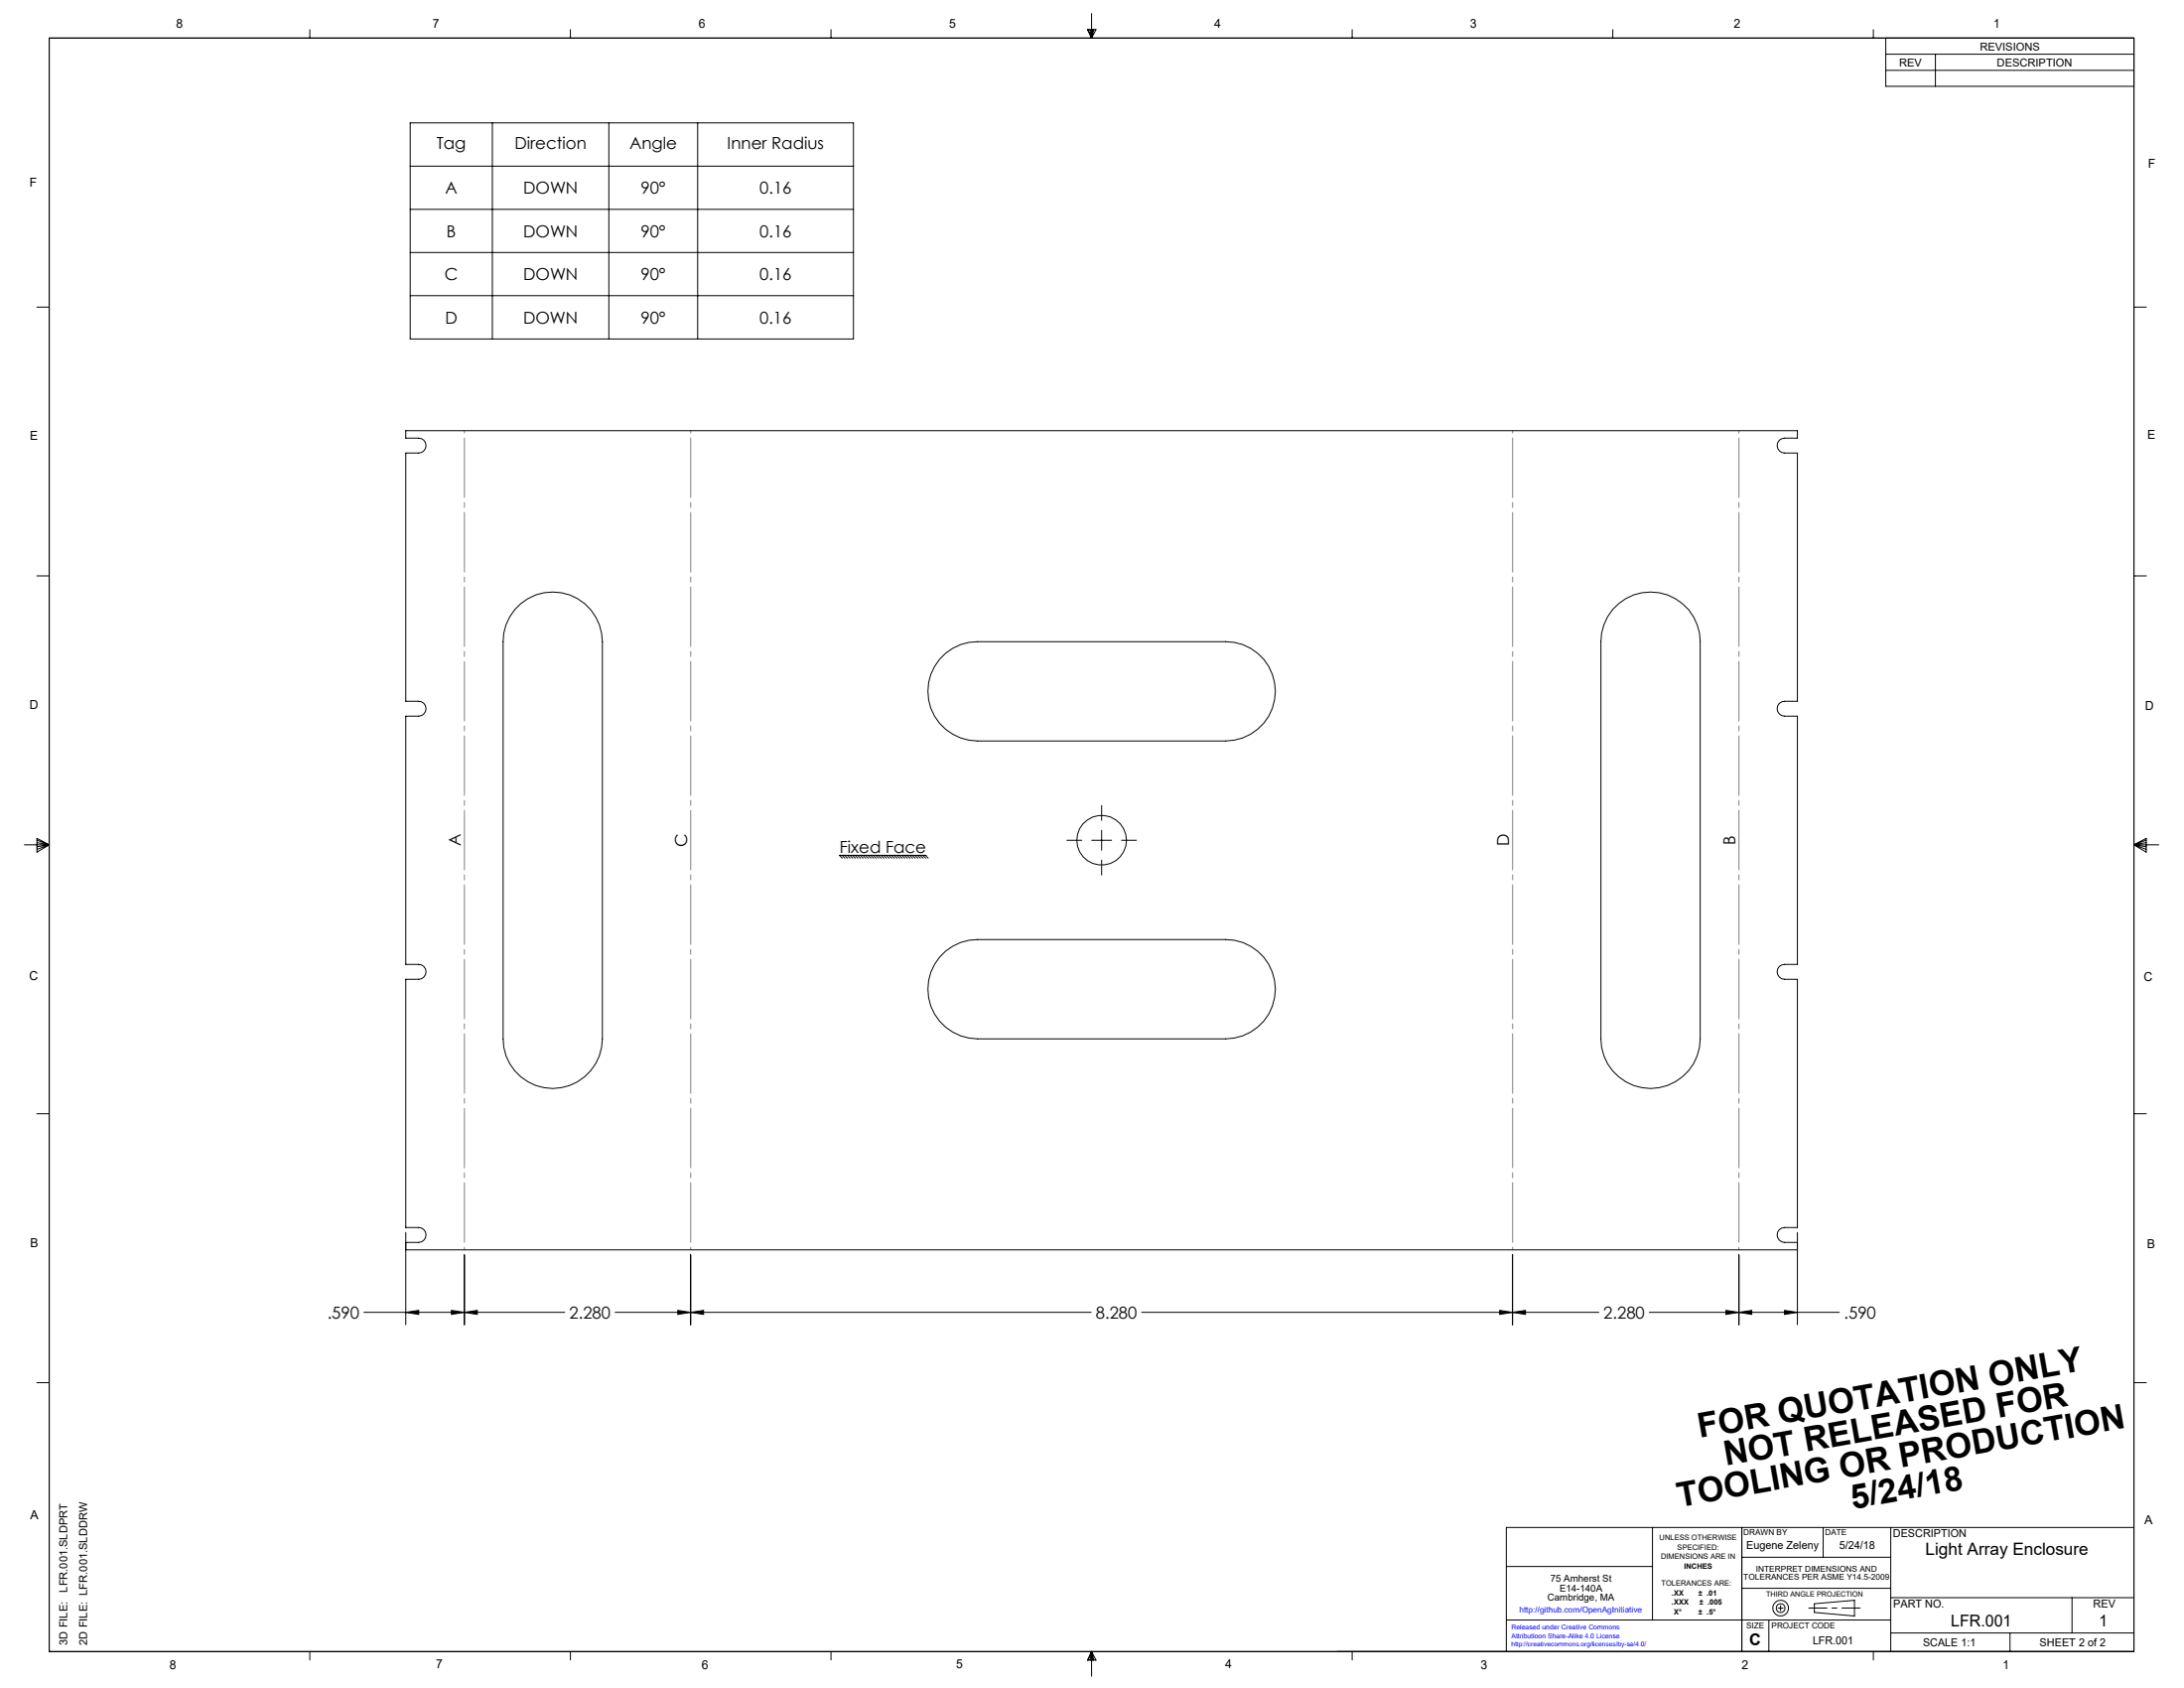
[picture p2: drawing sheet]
<svg xmlns="http://www.w3.org/2000/svg" width="559mm" height="432mm" viewBox="0 0 559 432" stroke-linecap="round" stroke-linejoin="round" font-family="sans-serif">
<g fill="none" stroke="#000" stroke-width=".25">
<path d="M12.6 9.7h533.4v412.8h-533.4zM79.3 7.6v2.1M145.9 7.6v2.1M212.6 7.6v2.1M278.2 7.6h2.2l-1.1 2.1zM278.4 7.6l.9 2.1M278.9 7.6l.4 2.1M279.3 3.5v6.2M279.6 7.6l-.3 2.1M279.9 7.6l-.6 2.1M346 7.6v2.1M412.6 7.6v2.1"/>
<path d="M479.3 7.6v2.1M482.5 9.7v12.4h63.5M482.5 18h63.5M482.5 13.9h63.5M495.2 13.9v8.2M105 31.4h113.4v55.3h-113.4zM126 31.4v55.3M155.8 31.4v55.3M178.5 31.4v55.3M105 53.6h113.4M105 42.5h113.4M9.4 78.6h3.2"/>
<path d="M105 64.6h113.4M105 75.6h113.4M546 78.6h3.2M9.4 147.3h3.2M133.2 154.4a12.7 12.7 0 0 1 13.6-1.8 12.7 12.7 0 0 1 7.3 11.5v101.6a12.7 12.7 0 0 1-12.7 12.7 12.7 12.7 0 0 1-12.7-12.7v-101.6a12.6 12.6 0 0 1 4.5-9.7zM412.6 156a12.7 12.7 0 0 1 14.1-3.8 12.7 12.7 0 0 1 8.3 11.9v101.6a12.7 12.7 0 0 1-12.7 12.7 12.7 12.7 0 0 1-12.7-12.7v-101.6a13 13 0 0 1 3-8.1zM546 147.3h3.2M240.4 168.7a12.8 12.8 0 0 1 9.7-4.6h63.5a12.7 12.7 0 0 1 12.7 12.7 12.7 12.7 0 0 1-12.7 12.7h-63.5a12.7 12.7 0 0 1-11.5-7.3 12.7 12.7 0 0 1 1.8-13.5zM6.2 216.1h6.4M9.5 214.5l3.1 1.6-3.1 1.9zM9.5 214.9l3.1 1.2M9.5 215.5l3.1 .6"/>
<path d="M12.6 216.1l-3.1 1.2M12.6 216.1l-3.1 .5M215.4 218.8l.8 .7M216.1 218.8l.7 .7M216.8 218.8l.7 .7M217.5 218.8l.7 .7M218.1 218.8l.7 .7M218.8 218.8l.7 .7M219.4 218.8l.8 .7M220.1 218.8l.7 .7M220.8 218.8l.7 .7M221.4 218.8l.8 .7"/>
<path d="M222.1 218.8l.7 .7M222.8 218.8l.7 .7M223.4 218.8l.8 .7M224.1 218.8l.7 .7M224.8 218.8l.7 .7M225.4 218.8l.8 .7M226.1 218.8l.7 .7M226.8 218.8l.7 .7M227.4 218.8l.8 .7M228.1 218.8l.7 .7M228.8 218.8l.7 .7M229.4 218.8l.8 .7"/>
<path d="M230.1 218.8l.7 .7M230.8 218.8l.7 .7M231.4 218.8l.8 .7M232.1 218.8l.7 .7M232.8 218.8l.7 .7M233.4 218.8l.8 .7M234.1 218.8l.7 .7M234.8 218.8l.7 .7M235.4 218.8l.8 .7M236.1 218.8l.8 .7M236.8 218.8l.7 .7M237 218.8h-22.2l.7 .7"/>
<path d="M273 214.9h3.8M279.3 214.9h5.1M281.9 206.1v3.8M281.9 212.4v5.1M286.9 214.9h3.9M546 216.1h6.3M546 216.1l3.1 .5M546 216.1l3.1 1.2M546 216.1l3.1-1.6v3.5zM549.1 215.5l-3.1 .6M549.1 214.9l-3.1 1.2M281.9 220v3.8"/>
<path d="M240.4 244.9a12.8 12.8 0 0 1 9.7-4.6h63.5a12.7 12.7 0 0 1 12.7 12.7 12.7 12.7 0 0 1-12.7 12.7h-63.5a12.7 12.7 0 0 1-11.5-7.3 12.7 12.7 0 0 1 1.8-13.5zM9.4 284.9h3.2M546 284.9h3.2M103.8 317.8h3.3a1.91 1.91 0 0 0 1.9-1.9 1.91 1.91 0 0 0-1.9-1.9h-3.3v-63.5h3.3a1.9 1.9 0 0 0 1.9-1.9 1.9 1.9 0 0 0-1.9-1.9h-3.3v-63.5h3.3a1.91 1.91 0 0 0 1.9-1.9 1.91 1.91 0 0 0-1.9-1.9h-3.3v-63.5h3.3a1.91 1.91 0 0 0 1.9-1.9 1.91 1.91 0 0 0-1.9-1.9h-3.3v-1.9h356.1v1.9h-3.3a1.91 1.91 0 0 0-1.9 1.9 1.91 1.91 0 0 0 1.9 1.9h3.3v63.5h-3.3a1.91 1.91 0 0 0-1.9 1.9 1.91 1.91 0 0 0 1.9 1.9h3.3v63.5h-3.3a1.9 1.9 0 0 0-1.9 1.9 1.9 1.9 0 0 0 1.9 1.9h3.3v63.5h-3.3a1.91 1.91 0 0 0-1.9 1.9 1.91 1.91 0 0 0 1.9 1.9h3.3M103.8 315.3v23.6M103.8 319.7h356.1M459.9 315.3v23.6M93.1 335.7h51.4M103.8 335.7l3.3-.5v1zM115.5 335.2l3.3 .5-3.3 .5zM118.8 335.7l3.3-.5v1zM118.8 321v17.9"/>
<path d="M157.4 335.7h121.8M173.4 335.2l3.3 .5-3.3 .5zM176.7 335.7l3.3-.5v1zM176.7 321v17.9M292.1 335.7h117M383.7 335.2l3.3 .5-3.3 .5zM387 335.7l3.3-.5v1zM387 321v17.9M422 335.7h48.6M441.6 335.2l3.3 .5-3.3 .5zM444.9 335.7l3.3-.5v1zM444.9 321v17.9"/>
<path d="M456.6 335.2l3.3 .5-3.3 .5zM9.4 353.7h3.2M546 353.7h3.2M422.8 390.7v23.7M445.7 390.7v31.8M445.7 398.4h38.1M466.5 390.7v7.7M483.8 390.7v31.8M546 390.7h-160.6v31.8M385.4 400.7h37.4M385.4 414.4h98.4M445.7 406.3h38.1"/>
<path d="M452.6 414.4v8.1M454.9 411.4h1.3M455.6 410.7v1.3M464.2 410.2l10.3-.8v4l-10.3-.9zM483.8 408.7h62.2M483.8 417.7h62.2M514.3 417.7v4.8M530.2 408.7v9M79.3 422.5v2.1M145.9 422.5v2.1M212.6 422.5v2.1M279.3 422.5v6.3"/>
<path d="M279.3 422.5l1.1 2.2h-2.2zM279.3 422.5l.6 2.2M279.3 422.5l-.9 2.2M279.3 422.5l-.4 2.2M279.3 422.5l.3 2.2M346 422.5v2.1M479.3 422.5v2.1"/>
<circle cx="281.9" cy="214.9" r="6.4"/>
<circle cx="455.6" cy="411.4" r="1.13"/>
<circle cx="455.6" cy="411.4" r="2.01"/>
</g>
<path d="M462.8 411.3h13.1" fill="none" stroke="#000" stroke-width=".25" stroke-dasharray="15.2 1.3 1.3 1.3" stroke-dashoffset="10.6"/>
<path d="M387 110.1v209.6M444.9 110.1v209.6M118.8 319.7v-209.6M176.7 319.7v-209.6" fill="none" stroke="#808080" stroke-width=".25" stroke-dasharray="15.2 1.3 1.3 1.3" stroke-dashoffset="-1.9"/>
<path d="M103.8 335.7l3.3-.5v1zM115.5 335.2l3.3 .5-3.3 .5zM456.6 335.2l3.3 .5-3.3 .5zM444.9 335.7l3.3-.5v1zM118.8 335.7l3.3-.5v1zM173.4 335.2l3.3 .5-3.3 .5zM176.7 335.7l3.3-.5v1zM383.7 335.2l3.3 .5-3.3 .5zM387 335.7l3.3-.5v1zM441.6 335.2l3.3 .5-3.3 .5z" fill="#000"/>
<g font-size="8.7">
<text x="434.9" y="367.9" transform="rotate(-10 434.9 367.9)">FOR QUOTATION ONLY</text>
<text x="441.5" y="375" transform="rotate(-10 441.5 375)">NOT RELEASED FOR</text>
<text x="429.6" y="385.5" transform="rotate(-10 429.6 385.5)">TOOLING OR PRODUCTION</text>
<text x="474" y="386" transform="rotate(-10 474 386)">5/24/18</text>
</g>
<text font-size="4.4" x="492.7" y="397.9">Light Array Enclosure</text>
<g font-size="4.2">
<text x="111.7" y="38.1">Tag</text>
<text x="131.7" y="38.1">Direction</text>
<text x="161.1" y="38.1">Angle</text>
<text x="186.1" y="38.1">Inner Radius</text>
<text x="113.9" y="49.5">A</text>
<text x="133.9" y="49.5">DOWN</text>
<text x="164" y="49.5">90°</text>
<text x="194.3" y="49.5">0.16</text>
<text x="114.3" y="60.6">B</text>
<text x="133.9" y="60.6">DOWN</text>
<text x="164" y="60.6">90°</text>
<text x="194.3" y="60.6">0.16</text>
<text x="113.8" y="71.6">C</text>
<text x="133.9" y="71.6">DOWN</text>
<text x="164" y="71.6">90°</text>
<text x="194.3" y="71.6">0.16</text>
<text x="113.9" y="82.7">D</text>
<text x="133.9" y="82.7">DOWN</text>
<text x="164" y="82.7">90°</text>
<text x="194.3" y="82.7">0.16</text>
<text x="117.9" y="216.5" transform="rotate(-90 117.9 216.5)">A</text>
<text x="175.8" y="216.6" transform="rotate(-90 175.8 216.6)">C</text>
<text x="214.8" y="218.2">Fixed Face</text>
<text x="386.1" y="216.5" transform="rotate(-90 386.1 216.5)">D</text>
<text x="444" y="216.1" transform="rotate(-90 444 216.1)">B</text>
<text x="83.7" y="337.3">.590</text>
<text x="145.7" y="337.3">2.280</text>
<text x="280.4" y="337.3">8.280</text>
<text x="410.3" y="337.3">2.280</text>
<text x="471.8" y="337.3">.590</text>
<text x="499.2" y="415.9">LFR.001</text>
<text x="537.1" y="415.9">1</text>
<text x="447.6" y="420.8">C</text>
</g>
<g font-size="3.2">
<text x="45" y="7.2">8</text>
<text x="110.7" y="7.2">7</text>
<text x="178.8" y="7.2">6</text>
<text x="242.9" y="7.2">5</text>
<text x="310.7" y="7.1">4</text>
<text x="376.1" y="7.2">3</text>
<text x="443.6" y="7.2">2</text>
<text x="510" y="7.1">1</text>
<text x="7.6" y="47.7">F</text>
<text x="549.6" y="42.9">F</text>
<text x="7.7" y="112.6">E</text>
<text x="549.4" y="112.3">E</text>
<text x="7.6" y="181.3">D</text>
<text x="548.9" y="181.5">D</text>
<text x="7.5" y="250.8">C</text>
<text x="548.5" y="251">C</text>
<text x="7.8" y="319.1">B</text>
<text x="549.3" y="319.3">B</text>
<text x="7.8" y="388.7">A</text>
<text x="548.7" y="389.8">A</text>
<text x="43.4" y="426.8">8</text>
<text x="111.6" y="426.8">7</text>
<text x="179.5" y="426.8">6</text>
<text x="244.6" y="426.8">5</text>
<text x="313.5" y="426.8">4</text>
<text x="378.8" y="426.9">3</text>
<text x="445.7" y="426.9">2</text>
<text x="512.5" y="426.9">1</text>
</g>
<g font-size="2.8">
<text x="486" y="17">REV</text>
<text x="506.6" y="12.8">REVISIONS</text>
<text x="511" y="17">DESCRIPTION</text>
<text x="484.4" y="393.3">DESCRIPTION</text>
<text x="446.8" y="396.3">Eugene Zeleny</text>
<text x="470.6" y="396.3">5/24/18</text>
<text x="17.2" y="407.3" transform="rotate(-90 17.2 407.3)">LFR.001.SLDPRT</text>
<text x="484.4" y="411.2">PART NO.</text>
<text x="535.6" y="411.2">REV</text>
<text x="17.2" y="420.8" transform="rotate(-90 17.2 420.8)">3D FILE:</text>
<text x="22.3" y="420.8" transform="rotate(-90 22.3 420.8)">2D FILE: LFR.001.SLDDRW</text>
<text x="463.8" y="420.6">LFR.001</text>
<text x="492" y="421.1">SCALE 1:1</text>
<text x="521.9" y="421.2">SHEET 2 of 2</text>
</g>
<g font-size="2.5">
<text x="396.7" y="404.6">75 Amherst St</text>
<text x="399" y="407">E14-140A</text>
<text x="395.9" y="409.5">Cambridge, MA</text>
</g>
<g font-size="2.1">
<text x="446.1" y="392.7">DRAWN BY</text>
<text x="467" y="392.8">DATE</text>
<text x="446.1" y="404.1">TOLERANCES PER ASME Y14.5-2009</text>
<text x="449.3" y="402">INTERPRET DIMENSIONS AND</text>
<text x="446.8" y="416.5">SIZE</text>
<text x="453.3" y="416.5">PROJECT CODE</text>
</g>
<text font-size="2.1" fill="#00f" x="388.7" y="412.6">http://github.com/OpenAgInitiative</text>
<g font-size="1.9">
<text x="424.6" y="394">UNLESS OTHERWISE</text>
<text x="425" y="398.8">DIMENSIONS ARE IN</text>
<text x="429.2" y="396.4">SPECIFIED:</text>
<text x="430.9" y="401.2">INCHES</text>
<text x="425.1" y="405.8">TOLERANCES ARE:</text>
<text x="427.7" y="408.2">.XX</text>
<text x="427.7" y="410.5">.XXX</text>
<text x="428.3" y="412.9">X°</text>
<text x="434.6" y="408.2">± .01</text>
<text x="434.6" y="412.9">± .5°</text>
<text x="434.8" y="410.5">± .005</text>
<text x="451.9" y="408.3">THIRD ANGLE PROJECTION</text>
</g>
<g font-size="1.7" fill="#00f">
<text x="386.7" y="416.7">Released under Creative Commons</text>
<text x="386.7" y="419">Attributioon Share-Alike 4.0 License</text>
<text x="386.7" y="421.2">http://creativecommons.org/licenses/by-sa/4.0/</text>
</g>
</svg>
